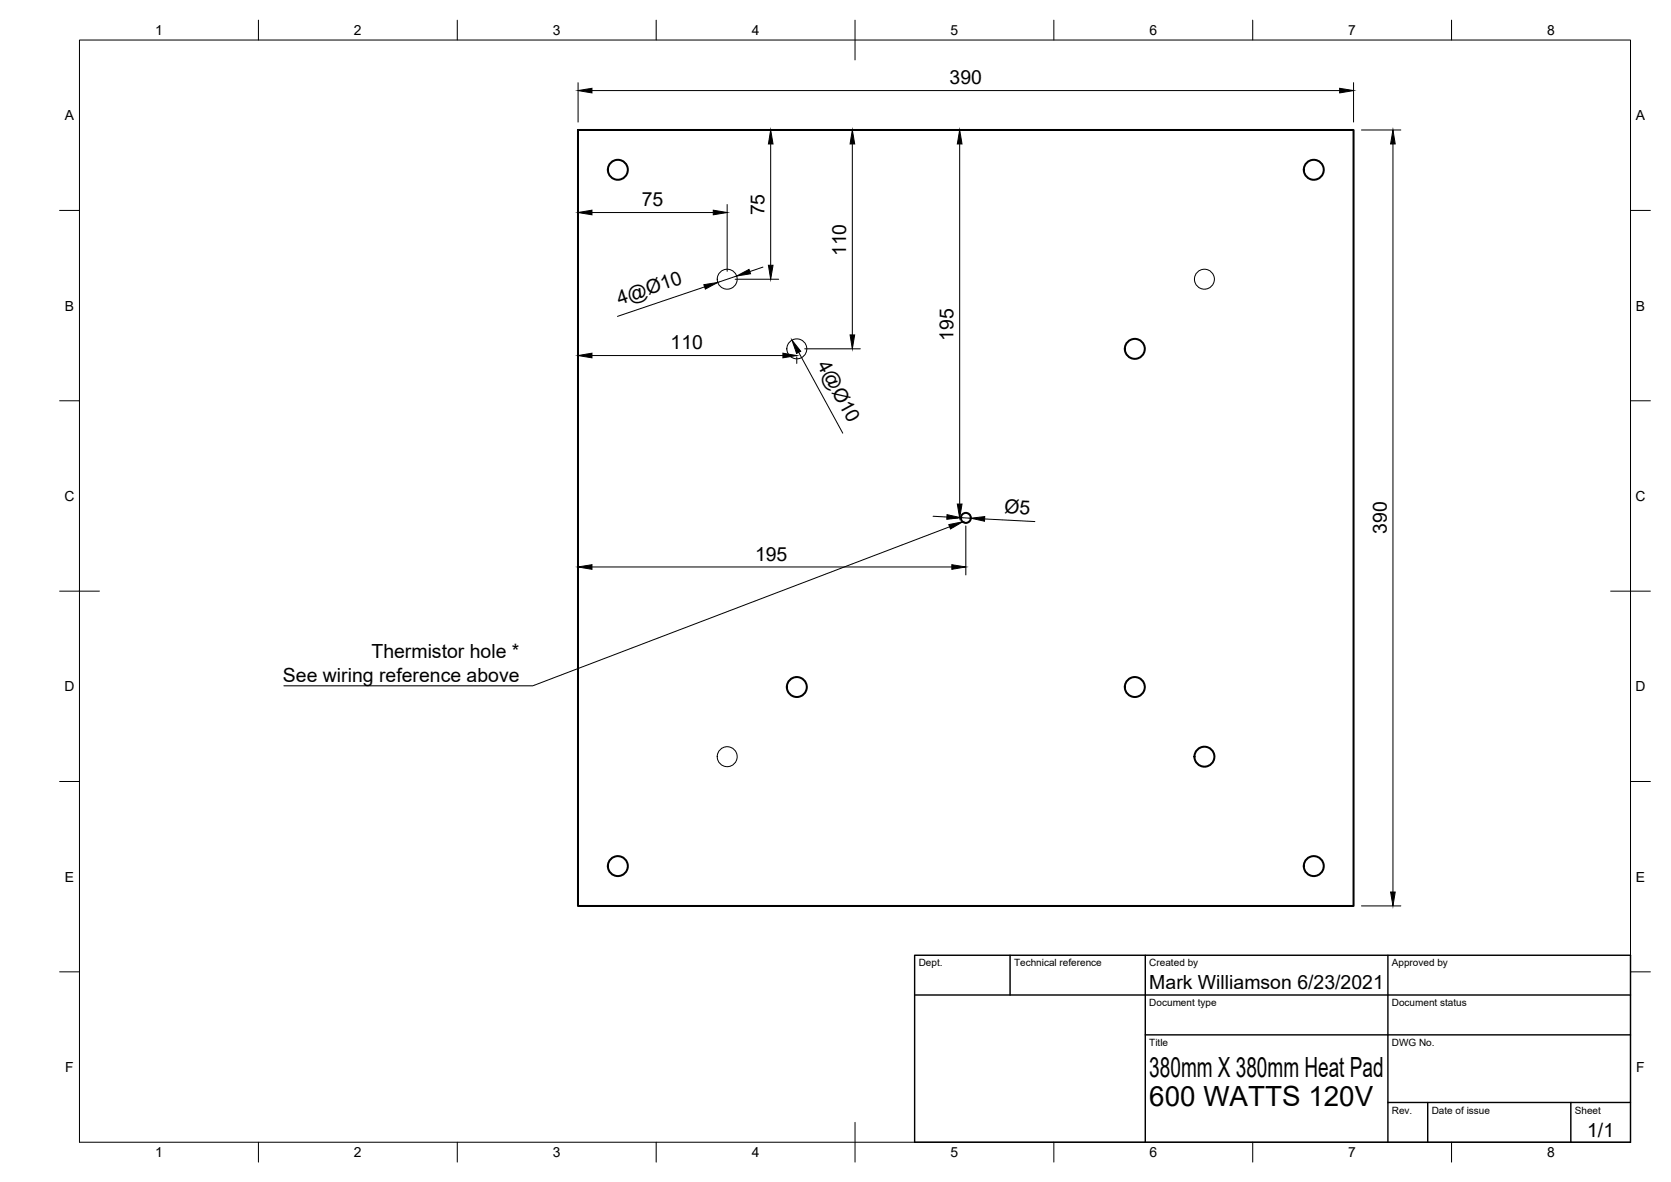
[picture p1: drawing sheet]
<svg xmlns="http://www.w3.org/2000/svg" width="420mm" height="297mm" viewBox="0 0 420 297" stroke-linecap="round" stroke-linejoin="round" font-family="sans-serif">
<!-- layer: Visible -->
<g fill="none" stroke="#000" stroke-width=".25">
<circle cx="182.8" cy="70.2" r="2.51"/>
<circle cx="302.8" cy="70.2" r="2.51"/>
<circle cx="200.4" cy="87.7" r="2.51"/>
<circle cx="182.8" cy="190.2" r="2.51"/>
</g>
<g fill="none" stroke="#000" stroke-width=".51">
<path d="M145.3 32.7h195v195h-195z"/>
<circle cx="155.4" cy="42.7" r="2.51"/>
<circle cx="330.3" cy="42.7" r="2.51"/>
<circle cx="285.3" cy="87.7" r="2.51"/>
<circle cx="242.9" cy="130.2" r="1.26"/>
<circle cx="200.4" cy="172.7" r="2.51"/>
<circle cx="285.3" cy="172.7" r="2.51"/>
<circle cx="302.8" cy="190.2" r="2.51"/>
<circle cx="155.4" cy="217.7" r="2.51"/>
<circle cx="330.3" cy="217.7" r="2.51"/>
</g>
<!-- layer: Border -->
<g fill="none" stroke="#000" stroke-width=".25">
<path d="M20 10.1h390v276.9h-390zM65 5.1v5M115 5.1v5M165 5.1v5M215 5.1v10M265 5.1v5M315 5.1v5M365 5.1v5M15 52.9h5M410 52.9h5M15 100.7h5M410 100.7h5"/>
<path d="M15 148.6h10M405 148.6h10M15 196.4h5M410 196.4h5M15 244.2h5M410 244.2h5M65 287v5M115 287v5M165 287v5M215 282.1v9.9M265 287v5M315 287v5"/>
<path d="M365 287v5"/>
</g>
<!-- layer: TitleBlock -->
<path d="M230 240.1h180v46.9h-180zM230 250h180M254 240.1v9.9M288 240.1v46.9M349 240.1v46.9M288 260.1h122M349 277.1h61M359 277.1v9.9M395 277.1v9.9" fill="none" stroke="#000" stroke-width=".36"/>
<!-- layer: Dimensions -->
<g fill="none" stroke="#000" stroke-width=".25">
<path d="M145.4 20.8v9.9M148.8 22.8h188M191.8 32.7h5.1M193.8 36.2v30.5M214.3 36.2v48M241.3 36.2v90.5M340.3 20.8v9.9M342.3 32.7h9.9M350.2 36.2v188M145.4 51.4v.9M148.8 53.4h30.5M182.8 51.4v16.8"/>
<path d="M177.2 72.1l-21.9 7.4M184.8 70.2h11M185.2 69.4l-4.7 1.6M191.8 67.1l-3.3 1.1M148.8 89.4h48M200.3 89.7v1.6M200.8 88.5l11.1 20.3M202.3 87.7h14M145.4 138.7v5.8M234.6 129.7l3.5 .2M239.3 130.2h1.5M241.6 130.1l2.5 .1"/>
<path d="M242.8 132.2v12.3M247.6 130.4l12.6 .7M148.8 142.5h90.5M342.3 227.7h9.9"/>
</g>
<g fill="#000" stroke="#000" stroke-width=".25">
<path d="M145.4 22.8l3.4-.6v1.2zM193.8 32.7l.6 3.5h-1.2zM214.3 32.7l.6 3.5h-1.2zM241.3 32.7l.6 3.5h-1.2zM336.8 22.2l3.5 .6-3.5 .6zM350.2 32.7l.6 3.5h-1.1zM145.4 53.4l3.4-.6v1.2zM179.3 52.8l3.5 .6-3.5 .6zM177 71.6l3.5-.6-3.1 1.7zM185.2 69.4l3.1-1.7 .4 1.1zM193.2 66.7h1.2l-.6 3.5zM145.4 89.4l3.4-.6v1.1z"/>
<path d="M196.8 88.8l3.5 .6-3.5 .5zM199.1 85.5l2.2 2.8-1 .5zM213.7 84.2h1.2l-.6 3.5zM238.1 129.3l3.5 .8-3.5 .4zM240.7 126.7h1.2l-.6 3.5zM244.1 130.2l3.5-.4-.1 1.2zM145.4 142.5l3.4-.6v1.2zM239.3 141.9l3.5 .6-3.5 .6zM349.7 224.2h1.1l-.6 3.5z"/>
</g>
<!-- layer: Annotations -->
<path d="M238.6 131.8l3.5-.7-3.1 1.8z" fill="#000" stroke="#000" stroke-width=".25"/>
<path d="M238.8 132.4l-104.8 39.9h-62.6" fill="none" stroke="#000" stroke-width=".25"/>
<g font-size="7">
<text x="289" y="270.6">380mm X 380mm Heat Pad</text>
<text x="289" y="278.1">600 WATTS 120V</text>
</g>
<g font-size="4.9">
<text x="238.8" y="21.2">390</text>
<text x="161.4" y="51.8">75</text>
<text x="192.2" y="54.2" transform="rotate(-90 192.2 54.2)">75</text>
<text x="212.8" y="64.4" transform="rotate(-90 212.8 64.4)">110</text>
<text x="155.8" y="76.7" transform="rotate(-19 155.8 76.7)">4@Ø10</text>
<text x="168.6" y="87.8">110</text>
<text x="239.7" y="85.7" transform="rotate(-90 239.7 85.7)">195</text>
<text x="205.4" y="91.7" transform="rotate(61 205.4 91.7)">4@Ø10</text>
<text x="252.5" y="129" transform="rotate(3 252.5 129)">Ø5</text>
<text x="348.7" y="134.2" transform="rotate(-90 348.7 134.2)">390</text>
<text x="189.8" y="140.9">195</text>
<text x="93.4" y="165.4">Thermistor hole *</text>
<text x="71.1" y="171.3">See wiring reference above</text>
<text x="289" y="248.5">Mark Williamson 6/23/2021</text>
<text x="399.1" y="285.7">1/1</text>
</g>
<g font-size="3.5">
<text x="39" y="8.8">1</text>
<text x="89" y="8.8">2</text>
<text x="139" y="8.8">3</text>
<text x="189" y="8.8">4</text>
<text x="239" y="8.8">5</text>
<text x="289" y="8.8">6</text>
<text x="339" y="8.8">7</text>
<text x="389" y="8.8">8</text>
<text x="16.3" y="30.2">A</text>
<text x="411.3" y="30.2">A</text>
<text x="16.3" y="78">B</text>
<text x="411.3" y="78">B</text>
<text x="16.2" y="125.9">C</text>
<text x="411.2" y="125.9">C</text>
<text x="16.2" y="173.7">D</text>
<text x="411.2" y="173.7">D</text>
<text x="16.3" y="221.6">E</text>
<text x="411.3" y="221.6">E</text>
<text x="16.4" y="269.4">F</text>
<text x="411.4" y="269.4">F</text>
<text x="39" y="290.8">1</text>
<text x="89" y="290.8">2</text>
<text x="139" y="290.8">3</text>
<text x="189" y="290.8">4</text>
<text x="239" y="290.8">5</text>
<text x="289" y="290.8">6</text>
<text x="339" y="290.8">7</text>
<text x="389" y="290.8">8</text>
</g>
<g font-size="2.5">
<text x="231" y="242.9">Dept.</text>
<text x="255" y="242.9">Technical reference</text>
<text x="289" y="242.9">Created by</text>
<text x="350" y="242.9">Approved by</text>
<text x="289" y="252.8">Document type</text>
<text x="350" y="252.8">Document status</text>
<text x="289" y="262.9">Title</text>
<text x="350" y="262.9">DWG No.</text>
<text x="350" y="279.9">Rev.</text>
<text x="360" y="279.9">Date of issue</text>
<text x="396" y="279.9">Sheet</text>
</g>
</svg>
